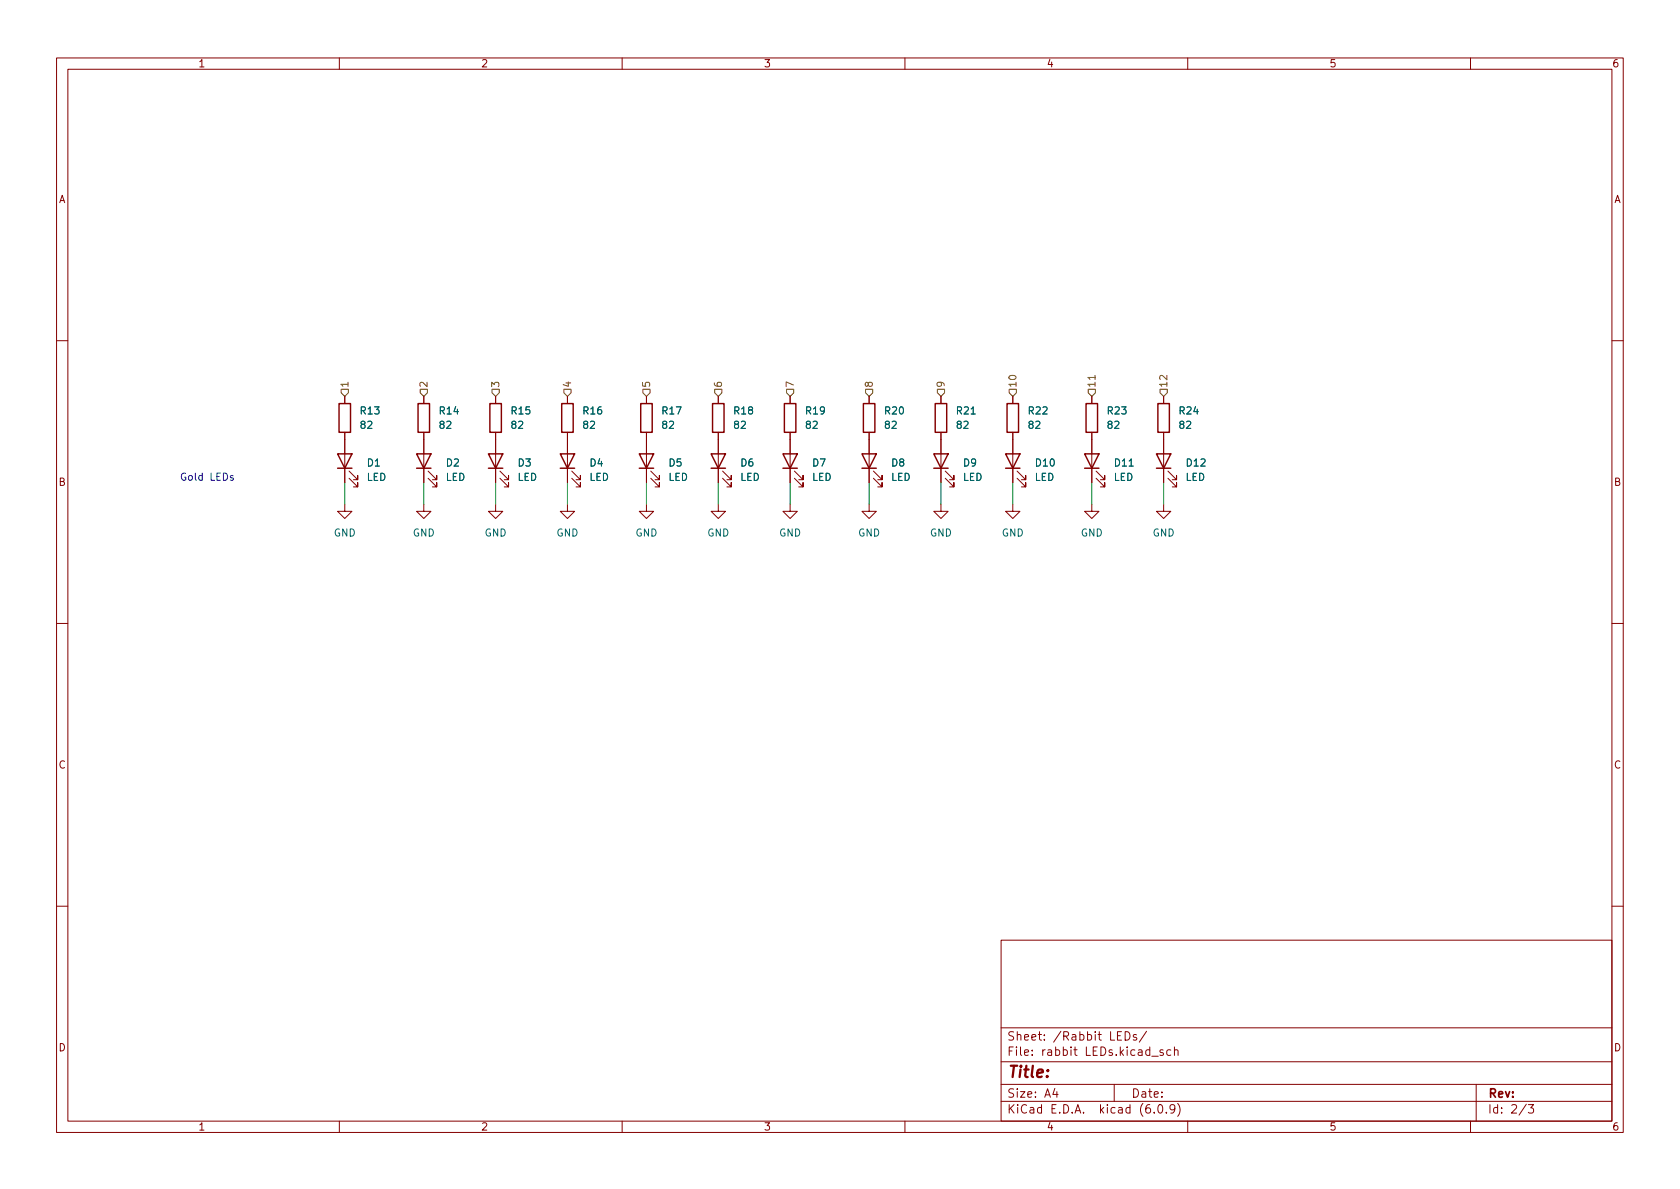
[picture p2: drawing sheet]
<svg xmlns="http://www.w3.org/2000/svg" width="297mm" height="210mm" viewBox="0 0 297 210" stroke-linecap="round" stroke-linejoin="round" font-family="sans-serif">
<g fill="none" stroke="#840000" stroke-width=".18">
<path d="M10 10.2h277v190.1h-277zM12 12.2h273v186.1h-273zM60 10.2v2M110 10.2v2M160 10.2v2M210 10.2v2M260 10.2v2M10 60.2h2M61 70.1v1.3M61 76.4v8.9M74.9 70.1v1.3M74.9 76.4v8.9"/>
<path d="M87.6 70.1v1.3M87.6 76.4v8.9M100.3 70.1v1.3M100.3 76.4v8.9M114.3 70.1v1.3M114.3 76.4v8.9M127 70.1v1.3M127 76.4v8.9M139.7 70.1v1.3M139.7 76.4v8.9M153.7 70.1v1.3M153.7 76.4v8.9"/>
<path d="M166.4 70.1v1.3M166.4 76.4v8.9M179.1 70.1v1.3M179.1 76.4v8.9M193 70.1v1.3M193 76.4v8.9M205.7 70.1v1.3M205.7 76.4v8.9M285 60.2h2M61 89.1v1.3h1.2l-1.2 1.3-1.3-1.3h1.3M61.7 84.6l1.5 1.5v-.8v.8h-.7M61.7 83.3l1.5 1.5v-.7v.7h-.7"/>
<path d="M74.9 89.1v1.3h1.3l-1.3 1.3-1.2-1.3h1.2M75.7 84.6l1.5 1.5v-.8v.8h-.7M75.7 83.3l1.5 1.5v-.7v.7h-.7M87.6 89.1v1.3h1.3l-1.3 1.3-1.2-1.3h1.2M88.4 84.6l1.5 1.5v-.8v.8h-.7M88.4 83.3l1.5 1.5v-.7v.7h-.7M100.3 89.1v1.3h1.3l-1.3 1.3-1.2-1.3h1.2M101.1 84.6l1.5 1.5v-.8v.8h-.7M101.1 83.3l1.5 1.5v-.7v.7h-.7M114.3 89.1v1.3h1.3l-1.3 1.3-1.3-1.3h1.3M115.1 84.6l1.5 1.5v-.8v.8h-.8M115.1 83.3l1.5 1.5v-.7v.7h-.8"/>
<path d="M127 89.1v1.3h1.3l-1.3 1.3-1.3-1.3h1.3M127.8 84.6l1.5 1.5v-.8v.8h-.8M127.8 83.3l1.5 1.5v-.7v.7h-.8M139.7 89.1v1.3h1.3l-1.3 1.3-1.3-1.3h1.3M140.5 84.6l1.5 1.5v-.8v.8h-.8M140.5 83.3l1.5 1.5v-.7v.7h-.8M153.7 89.1v1.3h1.2l-1.2 1.3-1.3-1.3h1.3M154.4 84.6l1.6 1.5v-.8v.8h-.8M154.4 83.3l1.6 1.5v-.7v.7h-.8M166.4 89.1v1.3h1.2l-1.2 1.3-1.3-1.3h1.3M167.1 84.6l1.6 1.5v-.8v.8h-.8M167.1 83.3l1.6 1.5v-.7v.7h-.8"/>
<path d="M179.1 89.1v1.3h1.2l-1.2 1.3-1.3-1.3h1.3M179.8 84.6l1.6 1.5v-.8v.8h-.8M179.8 83.3l1.6 1.5v-.7v.7h-.8M193 89.1v1.3h1.3l-1.3 1.3-1.2-1.3h1.2M193.8 84.6l1.5 1.5v-.8v.8h-.7M193.8 83.3l1.5 1.5v-.7v.7h-.7M205.7 89.1v1.3h1.3l-1.3 1.3-1.2-1.3h1.2M206.5 84.6l1.5 1.5v-.8v.8h-.7M206.5 83.3l1.5 1.5v-.7v.7h-.7M10 110.2h2M285 110.2h2M10 160.2h2"/>
<path d="M177 166.3h108v32h-108zM285 160.2h2M60 198.3v2M110 198.3v2M160 198.3v2M177 194.8h108M177 191.8h108M177 187.8h108M177 181.8h108M186.5 192.5l-.4 1h1M186.9 193v1M197 191.8v3"/>
<path d="M198.3 182.4h-.7v1.5h.7M198.9 182.4a.76 .76 0 0 1 .9 .8 .76 .76 0 0 1-.9 .7zM200.9 183l-.3-.1-.2 .2v.3l.5 .1v.4h-.5M202.7 182.4l-1.3 1.9M203.6 186.8h1.2M204.1 196.7v.1M204.9 195.4l.2-.1a.81 .81 0 0 1 .6 .7 .81 .81 0 0 1-.3 .8h-.2a.81 .81 0 0 1-.6-.6 .81 .81 0 0 1 .3-.8zM205.6 185.7l-.3-.1-.2 .2v.3l.5 .1v.4h-.5M206.2 196.7v.1M207 185.7l-.4-.1-.3 .3v.4l.1 .3h.6M207.6 185.8l.3-.2 .3 .1 .1 .9M207.6 185.1v1.5"/>
<path d="M207.7 196l-.3 .3h-.3l-.2-.3 .1-.6 .4-.1 .2 .2a.99 .99 0 0 1-.3 1.3h-.3M208.2 195.1a1.72 1.72 0 0 1 0 2.3M210 198.3v2M260 198.3v2M261 191.8v6.5M269.9 195.3l-1.3 1.9M270.2 195.3h1l-.6 .6 .5 .1v.7l-.2 .1h-.5l-.2-.1"/>
</g>
<g fill="none" stroke="#840000" stroke-width=".25">
<path d="M59.9 71.4h2.1v5h-2.1zM73.9 71.4h2v5h-2zM86.6 71.4h2v5h-2zM99.3 71.4h2v5h-2zM113.3 71.4h2v5h-2zM126 71.4h2v5h-2zM138.7 71.4h2v5h-2zM152.7 71.4h2v5h-2zM165.4 71.4h2v5h-2zM178.1 71.4h2v5h-2zM192 71.4h2.1v5h-2.1zM204.7 71.4h2.1v5h-2.1z"/>
<path d="M59.7 80.3h2.5l-1.2 2.5zM59.7 82.8h2.5M73.7 80.3h2.5l-1.3 2.5zM73.7 82.8h2.5M86.4 80.3h2.5l-1.3 2.5zM86.4 82.8h2.5M99.1 80.3h2.5l-1.3 2.5zM99.1 82.8h2.5M113 80.3h2.6l-1.3 2.5zM113 82.8h2.6M125.7 80.3h2.6l-1.3 2.5zM125.7 82.8h2.6"/>
<path d="M138.4 80.3h2.6l-1.3 2.5zM138.4 82.8h2.6M152.4 80.3h2.5l-1.2 2.5zM152.4 82.8h2.5M165.1 80.3h2.5l-1.2 2.5zM165.1 82.8h2.5M177.8 80.3h2.5l-1.2 2.5zM177.8 82.8h2.5M191.8 80.3h2.5l-1.3 2.5zM191.8 82.8h2.5M204.5 80.3h2.5l-1.3 2.5zM204.5 82.8h2.5"/>
</g>
<g fill="none" stroke="#725600" stroke-width=".18">
<path d="M60.3 68.8h1.3v.7l-.6 .6-.7-.6zM74.3 68.8h1.3v.7l-.7 .6-.6-.6zM87 68.8h1.3v.7l-.7 .6-.6-.6zM99.7 68.8h1.3v.7l-.7 .6-.6-.6zM113.7 68.8h1.2v.7l-.6 .6-.6-.6zM126.4 68.8h1.2v.7l-.6 .6-.6-.6zM139.1 68.8h1.2v.7l-.6 .6-.6-.6zM153 68.8h1.3v.7l-.6 .6-.7-.6zM165.7 68.8h1.3v.7l-.6 .6-.7-.6zM178.4 68.8h1.3v.7l-.6 .6-.7-.6zM192.4 68.8h1.3v.7l-.7 .6-.6-.6zM193.6 66.4v.7"/>
<path d="M205.1 68.8h1.3v.7l-.7 .6-.6-.6z"/>
</g>
<path d="M41.2 84.1h-.3l-.2 .2 .1 .1 .4 .2v.3h-.5" fill="none" stroke="#0000c2" stroke-width=".18"/>
<path d="M61 85.3v3.8M74.9 85.3v3.8M87.6 85.3v3.8M100.3 85.3v3.8M114.3 85.3v3.8M127 85.3v3.8M139.7 85.3v3.8M153.7 85.3v3.8M166.4 85.3v3.8M179.1 85.3v3.8M193 85.3v3.8M205.7 85.3v3.8" fill="none" stroke="#009600" stroke-width=".18"/>
<text font-size="2.8" fill="#840000" x="178" y="190.6">Title:</text>
<g font-size="2.1" fill="#840000">
<text x="178" y="184">Sheet: /Rabbit LEDs/</text>
<text x="178" y="186.7">File: rabbit LEDs.kicad_sch</text>
<text x="178" y="196.9">KiCad E.D.A. kicad (6.0.9)</text>
<text x="178" y="194.1">Size: A4</text>
<text x="200" y="194.1">Date:</text>
<text x="263" y="194.1">Rev:</text>
<text x="263" y="196.9">Id: 2/3</text>
</g>
<g font-size="1.8" fill="#840000">
<text x="35" y="11.9">1</text>
<text x="85" y="11.9">2</text>
<text x="135" y="11.9">3</text>
<text x="185" y="11.9">4</text>
<text x="235" y="11.9">5</text>
<text x="285" y="11.9">6</text>
<text x="10.3" y="35.9">A</text>
<text x="285.3" y="35.9">A</text>
<text x="10.3" y="85.9">B</text>
<text x="285.3" y="85.9">B</text>
<text x="10.3" y="135.9">C</text>
<text x="285.3" y="135.9">C</text>
<text x="10.3" y="185.9">D</text>
<text x="285.3" y="185.9">D</text>
<text x="35" y="199.9">1</text>
<text x="85" y="199.9">2</text>
<text x="135" y="199.9">3</text>
<text x="185" y="199.9">4</text>
<text x="235" y="199.9">5</text>
<text x="285" y="199.9">6</text>
</g>
<g font-size="1.8" fill="#725600">
<text x="61.6" y="68.6" transform="rotate(-90 61.6 68.6)">1</text>
<text x="75.6" y="68.6" transform="rotate(-90 75.6 68.6)">2</text>
<text x="88.3" y="68.6" transform="rotate(-90 88.3 68.6)">3</text>
<text x="101" y="68.6" transform="rotate(-90 101 68.6)">4</text>
<text x="114.9" y="68.6" transform="rotate(-90 114.9 68.6)">5</text>
<text x="127.6" y="68.6" transform="rotate(-90 127.6 68.6)">6</text>
<text x="140.3" y="68.6" transform="rotate(-90 140.3 68.6)">7</text>
<text x="154.3" y="68.6" transform="rotate(-90 154.3 68.6)">8</text>
<text x="167" y="68.6" transform="rotate(-90 167 68.6)">9</text>
<text x="179.7" y="68.6" transform="rotate(-90 179.7 68.6)">10</text>
<text x="193.7" y="68.6" transform="rotate(-90 193.7 68.6)">11</text>
<text x="206.4" y="68.6" transform="rotate(-90 206.4 68.6)">12</text>
</g>
<g font-size="1.8" fill="#006464">
<text x="63.8" y="73.3">R13</text>
<text x="63.8" y="75.8">82</text>
<text x="77.8" y="73.3">R14</text>
<text x="77.8" y="75.8">82</text>
<text x="90.5" y="73.3">R15</text>
<text x="90.5" y="75.8">82</text>
<text x="103.2" y="73.3">R16</text>
<text x="103.2" y="75.8">82</text>
<text x="117.1" y="73.3">R17</text>
<text x="117.1" y="75.8">82</text>
<text x="129.8" y="73.3">R18</text>
<text x="129.8" y="75.8">82</text>
<text x="142.5" y="73.3">R19</text>
<text x="142.5" y="75.8">82</text>
<text x="156.5" y="73.3">R20</text>
<text x="156.5" y="75.8">82</text>
<text x="169.2" y="73.3">R21</text>
<text x="169.2" y="75.8">82</text>
<text x="181.9" y="73.3">R22</text>
<text x="181.9" y="75.8">82</text>
<text x="195.9" y="73.3">R23</text>
<text x="195.9" y="75.8">82</text>
<text x="208.6" y="73.3">R24</text>
<text x="208.6" y="75.8">82</text>
<text x="65" y="82.5">D1</text>
<text x="78.9" y="82.5">D2</text>
<text x="91.6" y="82.5">D3</text>
<text x="104.3" y="82.5">D4</text>
<text x="118.3" y="82.5">D5</text>
<text x="131" y="82.5">D6</text>
<text x="143.7" y="82.5">D7</text>
<text x="157.7" y="82.5">D8</text>
<text x="170.4" y="82.5">D9</text>
<text x="183.2" y="82.5">D10</text>
<text x="197.2" y="82.5">D11</text>
<text x="209.9" y="82.5">D12</text>
<text x="64.8" y="85">LED</text>
<text x="78.8" y="85">LED</text>
<text x="91.5" y="85">LED</text>
<text x="104.2" y="85">LED</text>
<text x="118.1" y="85">LED</text>
<text x="130.8" y="85">LED</text>
<text x="143.5" y="85">LED</text>
<text x="157.5" y="85">LED</text>
<text x="170.2" y="85">LED</text>
<text x="182.9" y="85">LED</text>
<text x="196.9" y="85">LED</text>
<text x="209.6" y="85">LED</text>
<text x="59" y="94.9">GND</text>
<text x="73" y="94.9">GND</text>
<text x="85.7" y="94.9">GND</text>
<text x="98.4" y="94.9">GND</text>
<text x="112.3" y="94.9">GND</text>
<text x="125" y="94.9">GND</text>
<text x="137.7" y="94.9">GND</text>
<text x="151.7" y="94.9">GND</text>
<text x="164.4" y="94.9">GND</text>
<text x="177.1" y="94.9">GND</text>
<text x="191.1" y="94.9">GND</text>
<text x="203.8" y="94.9">GND</text>
</g>
<text font-size="1.8" fill="#0000c2" x="31.7" y="85">Gold LEDs</text>
</svg>
